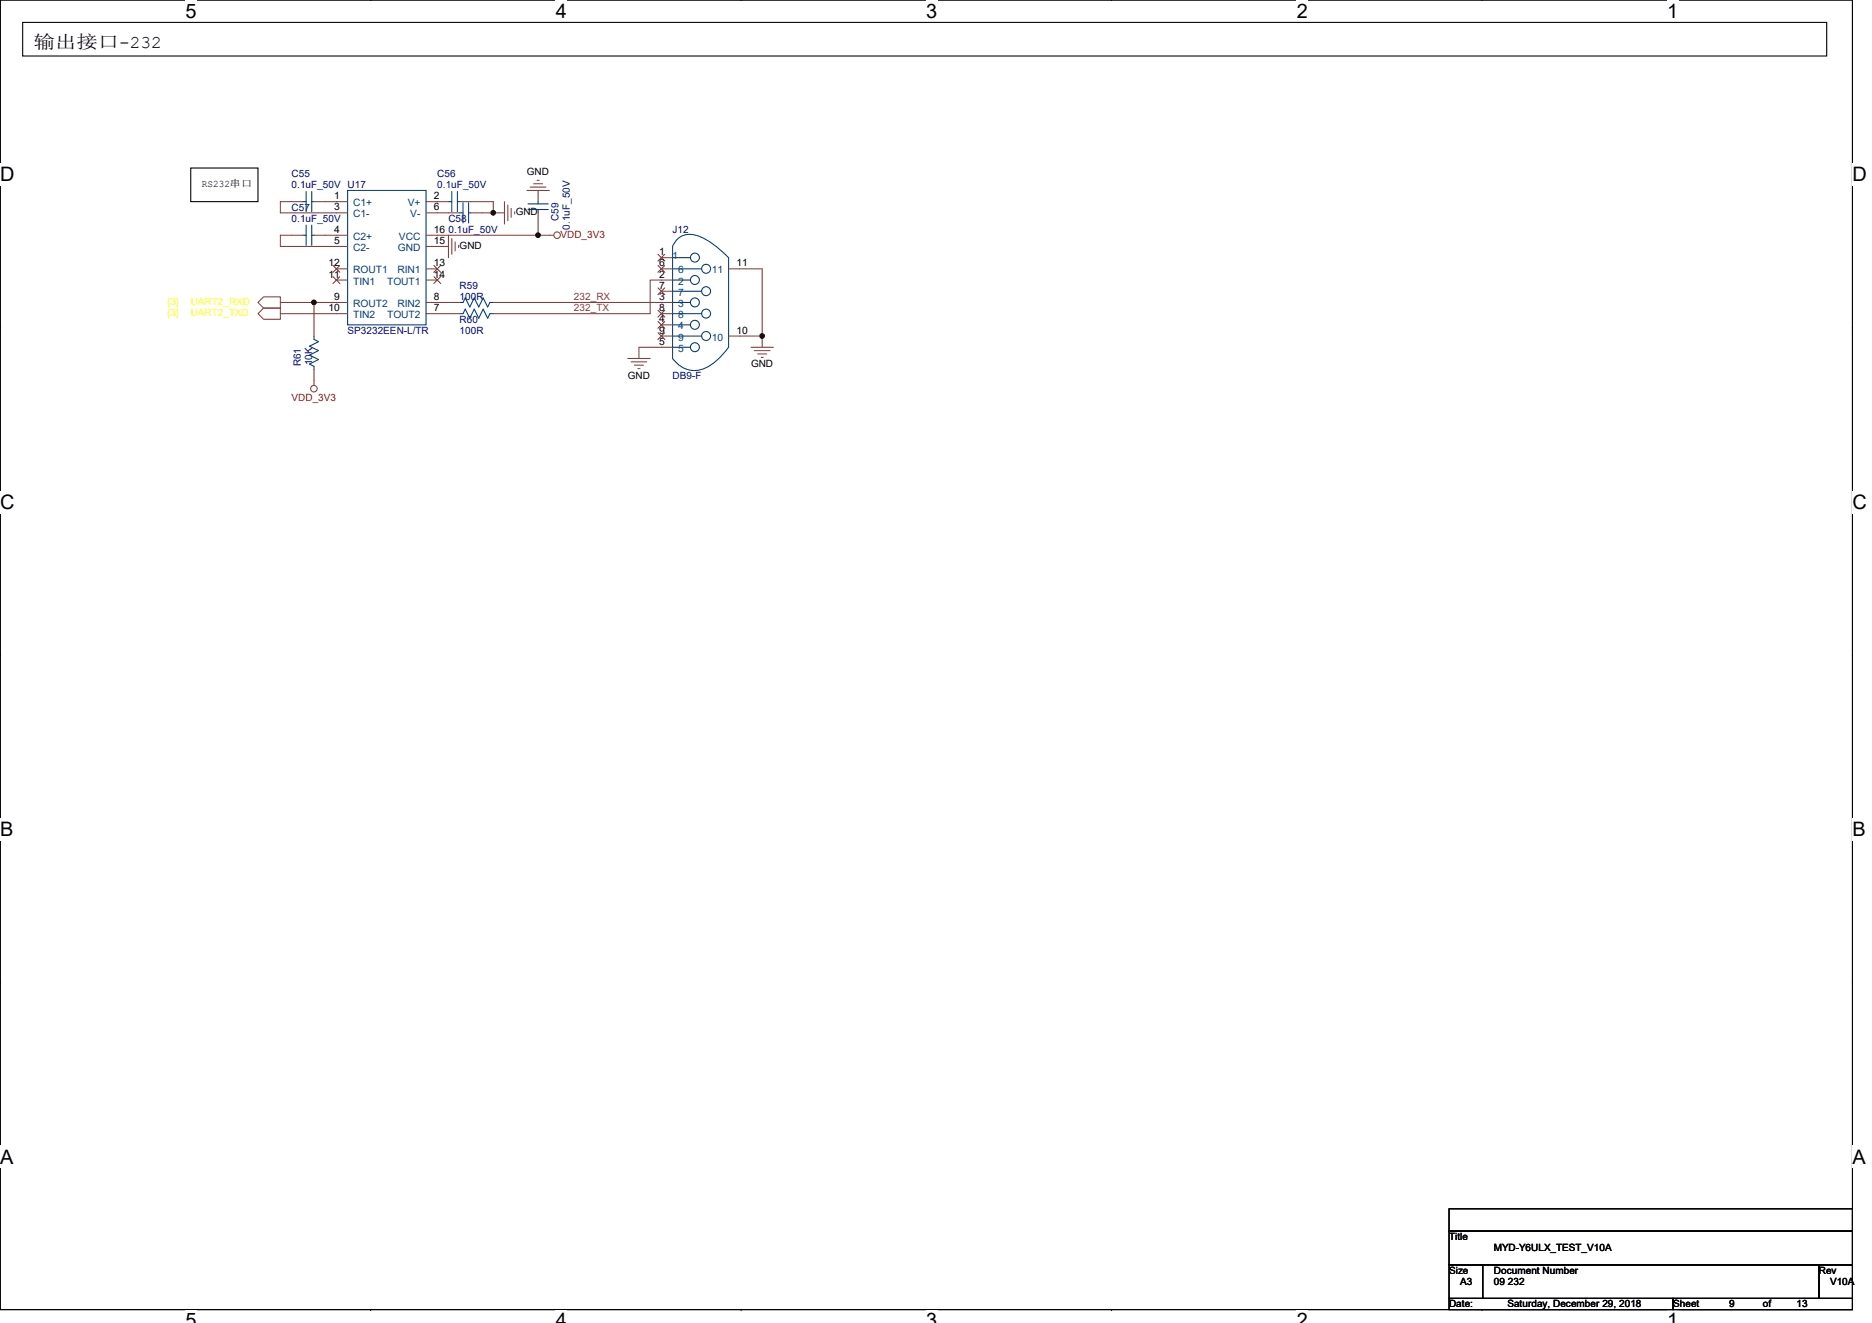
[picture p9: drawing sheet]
<svg xmlns="http://www.w3.org/2000/svg" width="297mm" height="210mm" viewBox="0 0 297 210" stroke-linecap="round" stroke-linejoin="round" font-family="sans-serif">
<path d="M0 0h293.9v207.9h-293.9z" fill="none" stroke="#000" stroke-width=".17"/>
<g fill="#fff">
<path d="M29.4 0h1.8v3.5h-1.8z"/>
<path d="M29.4 207.9h1.8v2h-1.8z"/>
</g>
<path d="M58.8 0h.1M58.8 207.9h.1" fill="none" stroke="#000" stroke-width=".17"/>
<g fill="#fff">
<path d="M88.2 0h1.8v3.5h-1.8z"/>
<path d="M88.2 207.9h1.8v2h-1.8z"/>
</g>
<path d="M117.6 0h.1M117.6 207.9h.1" fill="none" stroke="#000" stroke-width=".17"/>
<g fill="#fff">
<path d="M147 0h1.7v3.5h-1.7z"/>
<path d="M147 207.9h1.7v2h-1.7z"/>
</g>
<path d="M176.4 0h.1M176.4 207.9h.1" fill="none" stroke="#000" stroke-width=".17"/>
<g fill="#fff">
<path d="M205.8 0h1.7v3.5h-1.7z"/>
<path d="M205.8 207.9h1.7v2h-1.7z"/>
</g>
<path d="M235.2 0h.1M235.2 207.9h.1" fill="none" stroke="#000" stroke-width=".17"/>
<g fill="#fff">
<path d="M264.5 0h1.8v3.5h-1.8z"/>
<path d="M264.5 207.9h1.8v2h-1.8z"/>
<path d="M0 26h2.3v3.5h-2.3z"/>
<path d="M293.9 26h2.3v3.5h-2.3z"/>
<path d="M0 77.9h2.3v3.5h-2.3z"/>
<path d="M293.9 77.9h2.3v3.5h-2.3z"/>
</g>
<path d="M0 52h.1M293.9 52h.1" fill="none" stroke="#000" stroke-width=".17"/>
<g fill="#fff">
<path d="M0 129.9h2.1v3.5h-2.1z"/>
<path d="M293.9 129.9h2.1v3.5h-2.1z"/>
</g>
<path d="M0 103.9h.1M293.9 103.9h.1" fill="none" stroke="#000" stroke-width=".17"/>
<g fill="#fff">
<path d="M0 181.9h2.2v3.5h-2.2z"/>
<path d="M293.9 181.9h2.2v3.5h-2.2z"/>
</g>
<path d="M3.6 3.6h286.3v5.3h-286.3zM30.3 26.7h10.6v5.3h-10.6zM0 155.9h.1M293.9 155.9h.1M229.9 191.9h64v3.5h-64zM229.9 195.4h64v5.3h-64zM229.9 200.7h5.4v5.4h-5.4zM229.9 206.1h35.6v1.8h-35.6zM235.3 200.7h53.3v5.4h-53.3zM265.5 206.1h28.4v1.8h-28.4zM288.6 200.7h5.3v5.4h-5.3z" fill="none" stroke="#000" stroke-width=".17"/>
<g fill="none" stroke="#804040" stroke-width=".17">
<path d="M48 37.3h-3.5v1.8h10.7M48 32h-3.5v1.8h10.7M49.8 37.3h5.4M49.8 32h5.4M67.6 32h3.6M67.6 33.8h5.3M67.6 37.3h17.8M67.6 39.1h3.6M71.2 37.3v3.6M71.7 37.9v2.5M72.2 38.4v1.4M72.8 38.9v.4"/>
<path d="M72.9 32h5.4v1.8M74.7 33.8h3.6M78.3 33.8h1.7M80 32v3.6M80.6 32.5v2.5M81.1 33.1v1.4M81.7 33.6v.4M83.6 30.2h3.6M84.1 29.7h2.5M84.7 29.2h1.4M85.2 28.6h.4M85.4 37.3h2.5"/>
<path d="M85.4 30.2v1.8M85.4 33.8v3.5M41.8 47.1h2.7v1.8h-2.7l-.9-.9zM41.8 48.9h2.7v1.8h-2.7l-.9-.9zM44.5 48h5.3M44.5 49.8h10.7M49.8 58.7v2.5M49.8 58.7h.1M49.8 53.3h.1M49.8 48v5.3M49.8 48h5.4M53.4 42.7h1.8"/>
<path d="M53.4 44.4h1.8M67.6 49.8h5.3M67.6 48h5.3M67.6 44.4h1.8M67.6 42.7h1.8M72.9 49.8h.1M72.9 48h.1M78.3 49.8h.1M78.3 48h.1M78.3 48h28.4M99.6 56.9h3.6M100.1 57.4h2.5"/>
<path d="M100.7 58h1.4M101.2 58.5h.4M104.9 40.9h1.8M104.9 51.6h1.8M104.9 42.7h1.8M104.9 46.2h1.8M104.9 49.8h1.8M104.9 53.3h1.8M106.7 44.4h-3.5v5.4h-24.9M106.7 55.1h-5.3v1.8M115.6 53.3h5.3v1.8M115.6 42.7h5.3v10.6"/>
<path d="M119.2 55.1h3.5M119.7 55.6h2.5M120.2 56.2h1.5M120.8 56.7h.3"/>
<circle cx="88.4" cy="37.3" r=".52"/>
<circle cx="49.8" cy="61.7" r=".52"/>
</g>
<g fill="none" stroke="#003c77" stroke-width=".17">
<path d="M48 37.3h.6M48 32h.6M48.6 35.7v3.2M48.6 30.4v3.2M49.5 37.3h.3M49.5 32h.3M49.5 35.7v3.2M49.5 30.4v3.2M55.2 30.2h12.4v21.4h-12.4zM71.2 32h.5M71.7 30.4v3.2M72.6 32h.3"/>
<path d="M72.6 30.4v3.2M72.9 33.8h.6M73.5 32.2v3.2M74.4 33.8h.3M74.4 32.2v3.2M83.8 33.3h3.2M83.8 32.4h3.2M85.4 32v.4M85.4 33.3v.5M107.4 38a3.1 3.1 0 0 1 3.8-.4l1.3 .7 1.4 1.1 1.7 1.5v14.2a8.3 8.3 0 0 1-4.7 3.6 4.4 4.4 0 0 1-4.2-1.8v-17.8zM49.8 53.3v.6l.7 .3-1.4 .7 1.4 .7-1.4 .8 1.4 .7-1.4 .7 .7 .3v.6M72.9 49.8h.6l.3-.7 .7 1.4 .7-1.4 .8 1.4 .7-1.4 .7 1.4 .3-.7h.6"/>
<path d="M72.9 48h.6l.3-.7 .7 1.4 .7-1.4 .8 1.4 .7-1.4 .7 1.4 .3-.7h.6M106.7 40.9h2.9M106.7 44.4h2.9M106.7 48h2.9M106.7 51.6h2.9M106.7 55.1h2.9M106.7 42.7h4.6M106.7 46.2h4.6M106.7 49.8h4.6M106.7 53.3h4.6"/>
<circle cx="110.3" cy="44.4" r=".71"/>
<circle cx="110.3" cy="40.9" r=".71"/>
<circle cx="110.3" cy="55.1" r=".71"/>
<circle cx="110.3" cy="51.6" r=".71"/>
<circle cx="110.3" cy="48" r=".71"/>
<circle cx="112" cy="53.3" r=".71"/>
<circle cx="112" cy="46.2" r=".71"/>
<circle cx="112" cy="49.8" r=".71"/>
<circle cx="112" cy="42.7" r=".71"/>
</g>
<g fill="none" stroke="#804000" stroke-width=".16">
<path d="M52.8 42.1l1.1 1.1M52.8 43.9l1.1 1.1M53.9 42.1l-1.1 1.1M53.9 43.9l-1.1 1.1M68.9 43.9l1 1.1M68.9 42.1l1 1.1M69.9 43.9l-1.1 1.1M69.9 42.1l-1.1 1.1M104.4 40.4l1.1 1M104.4 51l1.1 1.1M104.4 42.1l1.1 1.1M104.4 45.7l1.1 1.1"/>
<path d="M104.4 49.3l1.1 1M104.4 52.8l1.1 1.1M105.5 40.4l-1.1 1M105.5 51l-1.1 1.1M105.5 42.1l-1.1 1.1M105.5 45.7l-1.1 1.1M105.5 49.3l-1.1 1M105.5 52.8l-1.1 1.1"/>
</g>
<g fill="#400000" stroke="#400000" stroke-width=".17">
<circle cx="78.3" cy="33.8" r=".35"/>
<circle cx="85.4" cy="37.3" r=".35"/>
<circle cx="49.8" cy="48" r=".35"/>
<circle cx="120.9" cy="53.3" r=".35"/>
</g>
<g font-size="3.2">
<text x="29.4" y="2.8">5</text>
<text x="88.2" y="2.8">4</text>
<text x="147" y="2.8">3</text>
<text x="205.8" y="2.8">2</text>
<text x="264.5" y="2.8">1</text>
<text x="0" y="28.8">D</text>
<text x="293.9" y="28.8">D</text>
<text x="0" y="80.8">C</text>
<text x="293.9" y="80.8">C</text>
<text x="0" y="132.7">B</text>
<text x="293.9" y="132.7">B</text>
<text x="0" y="184.7">A</text>
<text x="293.9" y="184.7">A</text>
<text x="29.4" y="210.7">5</text>
<text x="88.2" y="210.7">4</text>
<text x="147" y="210.7">3</text>
<text x="205.8" y="210.7">2</text>
<text x="264.5" y="210.7">1</text>
</g>
<text font-size="2.8" x="5.4" y="7.6">输出接口-232</text>
<g font-size="1.6">
<text x="32" y="29.7">RS232串口</text>
<text x="83.6" y="27.7">GND</text>
<text x="53" y="31.6">1</text>
<text x="53" y="33.4">3</text>
<text x="68.9" y="33.4">6</text>
<text x="68.9" y="31.6">2</text>
<text x="81.8" y="34.1">GND</text>
<text x="53" y="37">4</text>
<text x="53" y="38.7">5</text>
<text x="68.9" y="38.7">15</text>
<text x="68.9" y="37">16</text>
<text x="72.9" y="39.5">GND</text>
<text x="104.6" y="40.5">1</text>
<text x="52.1" y="42.3">12</text>
<text x="52.1" y="44.1">11</text>
<text x="53" y="47.6">9</text>
<text x="68.9" y="47.6">8</text>
<text x="68.9" y="42.3">13</text>
<text x="68.9" y="44.1">14</text>
<text x="104.6" y="44.1">2</text>
<text x="104.6" y="47.6">3</text>
<text x="104.6" y="42.3">6</text>
<text x="104.6" y="45.8">7</text>
<text x="116.9" y="42.3">11</text>
<text x="52.1" y="49.4">10</text>
<text x="68.9" y="49.4">7</text>
<text x="104.6" y="51.2">4</text>
<text x="104.6" y="49.4">8</text>
<text x="104.6" y="53">9</text>
<text x="116.9" y="53">10</text>
<text x="104.6" y="54.7">5</text>
<text x="119.2" y="58.3">GND</text>
<text x="99.6" y="60.1">GND</text>
<text x="229.9" y="196.8">Title</text>
<text x="229.9" y="202.2">Size</text>
<text x="231.7" y="203.9">A3</text>
<text x="237" y="203.9">09 232</text>
<text x="237" y="198.6">MYD-Y6ULX_TEST_V10A</text>
<text x="237" y="202.2">Document Number</text>
<text x="288.6" y="202.2">Rev</text>
<text x="290.4" y="203.9">V10A</text>
<text x="229.9" y="207.5">Date:</text>
<text x="239.2" y="207.5">Saturday, December 29, 2018</text>
<text x="265.5" y="207.5">Sheet</text>
<text x="274.4" y="207.5">9</text>
<text x="279.7" y="207.5">of</text>
<text x="285" y="207.5">13</text>
</g>
<g font-size="1.6" fill="#000080">
<text x="46.3" y="28.1">C55</text>
<text x="46.3" y="29.9">0.1uF_50V U17</text>
<text x="69.4" y="28.1">C56</text>
<text x="69.4" y="29.9">0.1uF_50V</text>
<text x="46.3" y="33.4">C57</text>
<text x="46.3" y="35.2">0.1uF_50V</text>
<text x="71.2" y="35.2">C58</text>
<text x="88.6" y="35" transform="rotate(-90 88.6 35)">C59</text>
<text x="71.2" y="37">0.1uF_50V</text>
<text x="90.4" y="36.4" transform="rotate(-90 90.4 36.4)">0.1uF_50V</text>
<text x="106.7" y="37">J12</text>
<text x="72.9" y="45.9">R59</text>
<text x="72.9" y="47.6">100R</text>
<text x="55.2" y="53">SP3232EEN-L/TR</text>
<text x="72.9" y="51.2">R60</text>
<text x="72.9" y="53">100R</text>
<text x="47.7" y="58.1" transform="rotate(-90 47.7 58.1)">R61</text>
<text x="49.5" y="58" transform="rotate(-90 49.5 58)">10K</text>
<text x="106.7" y="60.1">DB9-F</text>
</g>
<g font-size="1.6" fill="#004080">
<text x="56" y="32.7">C1+</text>
<text x="56" y="34.5">C1-</text>
<text x="64.7" y="32.7">V+</text>
<text x="65.1" y="34.5">V-</text>
<text x="56" y="38.1">C2+</text>
<text x="56" y="39.8">C2-</text>
<text x="63.1" y="39.8">GND</text>
<text x="63.3" y="38.1">VCC</text>
<text x="106.7" y="41.1">1</text>
<text x="56" y="43.4">ROUT1</text>
<text x="56" y="45.2">TIN1</text>
<text x="61.4" y="45.2">TOUT1</text>
<text x="63.1" y="43.4">RIN1</text>
<text x="107.6" y="45.2">2</text>
<text x="107.6" y="43.4">6</text>
<text x="107.6" y="46.9">7</text>
<text x="112.9" y="43.4">11</text>
<text x="56" y="48.7">ROUT2</text>
<text x="56" y="50.5">TIN2</text>
<text x="61.4" y="50.5">TOUT2</text>
<text x="63.1" y="48.7">RIN2</text>
<text x="107.6" y="48.7">3</text>
<text x="107.6" y="52.3">4</text>
<text x="107.6" y="50.5">8</text>
<text x="107.6" y="55.8">5</text>
<text x="107.6" y="54.1">9</text>
<text x="112.9" y="54.1">10</text>
</g>
<g font-size="1.6" fill="#f00">
<text x="88.9" y="37.7">VDD_3V3</text>
<text x="46.3" y="63.6">VDD_3V3</text>
</g>
<g font-size="1.6" fill="#804040">
<text x="91.1" y="47.5">232_RX</text>
<text x="91.1" y="49.3">232_TX</text>
</g>
<g font-size="1.6" fill="#ff0">
<text x="26.5" y="48.4">{3}</text>
<text x="26.5" y="50.1">{3}</text>
<text x="30.3" y="48.4">UART2_RXD</text>
<text x="30.3" y="50.1">UART2_TXD</text>
</g>
</svg>
